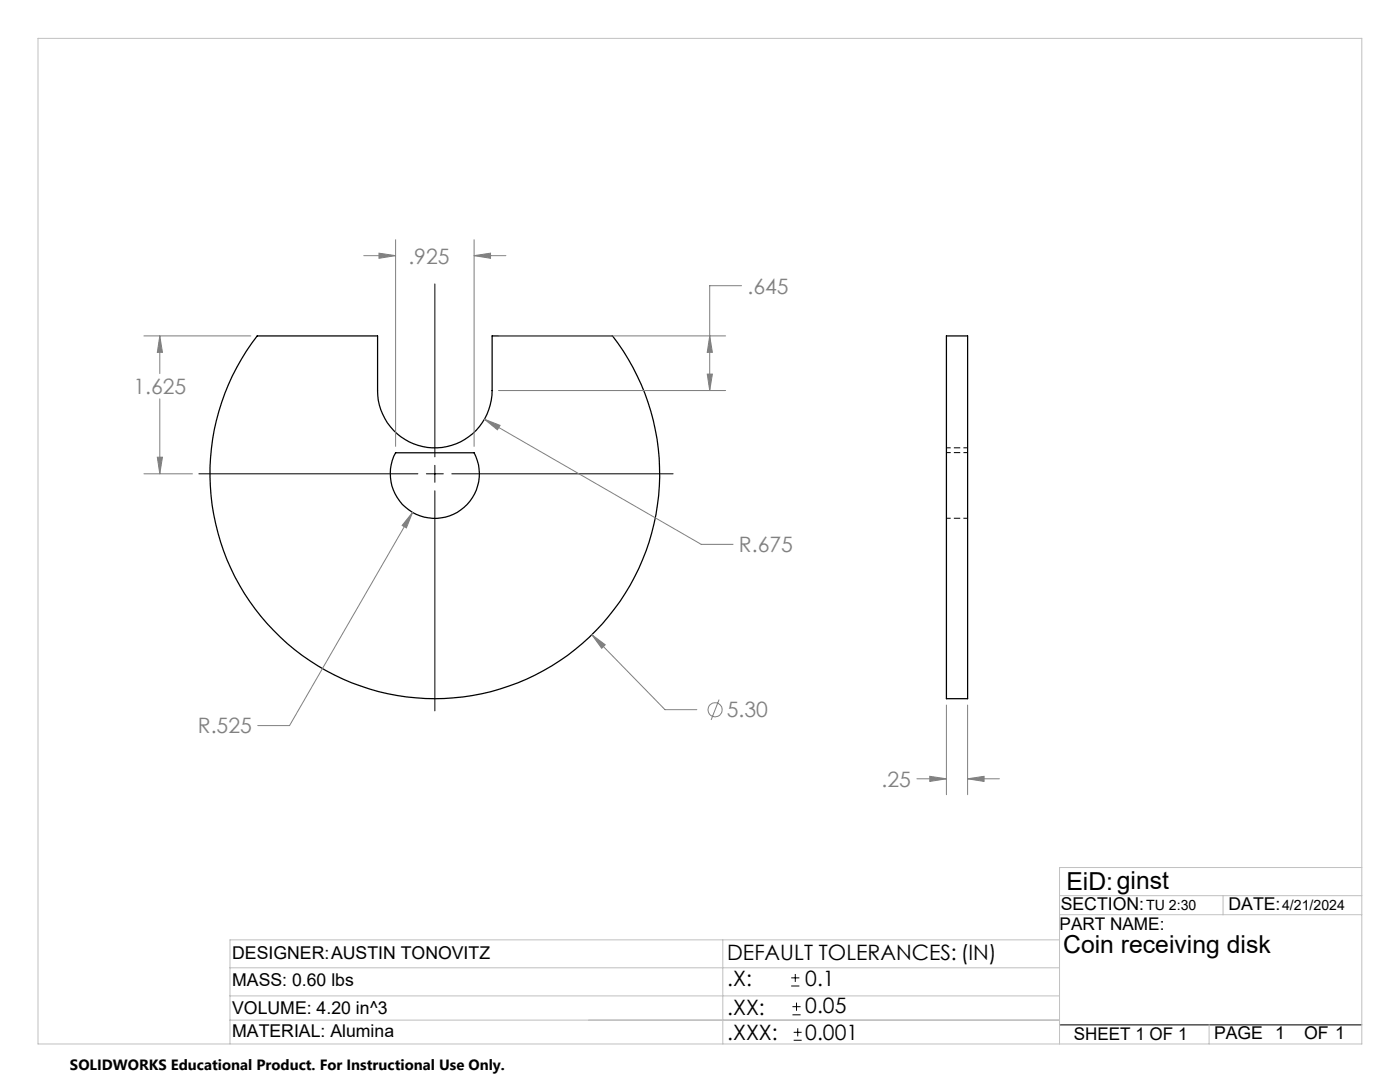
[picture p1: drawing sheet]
<svg xmlns="http://www.w3.org/2000/svg" width="279mm" height="216mm" viewBox="0 0 279 216" stroke-linecap="round" stroke-linejoin="round" font-family="sans-serif">
<path d="M51.3 67h24.1v10.9a11.4 11.4 0 0 0 11.4 11.5 11.4 11.4 0 0 0 11.4-11.5v-10.9h24a44.9 44.9 0 0 1-5 60.6 44.9 44.9 0 0 1-60.8 0 44.9 44.9 0 0 1-5.1-60.6zM188.9 67h4.2v72.4h-4.2zM79 90.3h15.6a8.9 8.9 0 0 1-7.8 13.1 8.9 8.9 0 0 1-7.8-13.1z" fill="none" stroke="#000" stroke-width=".25"/>
<path d="M188.9 89.4h4.2M193.1 90.3h-4.2M188.9 103.4h4.2" fill="none" stroke="#000" stroke-width=".2" stroke-dasharray="1.3 .6" stroke-dashoffset=".4" stroke-linecap="butt"/>
<g fill="none" stroke="#808080" stroke-width=".2">
<path d="M72.6 51h6.4M75.6 50.5l3.4 .5-3.4 .5zM79 47.8v41.3M94.6 51l3.3-.5v1zM94.6 47.8v41.3M94.6 51h6.4M148 57h-6.4v20.9M28.7 67h21.4M31.9 67l.5 3.3h-1zM31.9 67v7.5M31.9 79.6v14.9M99.5 77.9h45.3"/>
<path d="M99.5 67h45.3M141.1 74.6h1.1l-.6 3.3zM141.6 67l.6 3.3h-1.1zM28.7 94.5h9.7M31.4 91.2h1l-.5 3.3zM96.7 83.6l3.1 1.3-.5 .9zM96.7 83.6l43.2 25h6.4M82.3 102.2l-1.2 3.1-.8-.5zM82.3 102.2l-24.5 42.6h-6.4M118.1 126.6l2.7 2.1-.7 .7zM118.1 126.6l14.6 15h6.4M143.5 139.6l-1.6 4.1"/>
<path d="M183 155.4h5.9M185.6 154.9l3.3 .5-3.3 .5zM188.9 140.7v17.9M193.1 155.4l3.3-.5v1zM193.1 140.7v17.9M193.1 155.4h6.4"/>
<circle cx="142.7" cy="141.6" r="1.41"/>
</g>
<g fill="none" stroke="#000" stroke-width=".2">
<path d="M86.8 56.7v34.5M39.7 94.5h43.7M85.1 94.5h3.4M86.8 92.9v3.3M86.8 97.9v44M90.2 94.5h44.1M157.9 196.7h1.6M157.9 195.1h1.6M158.7 194.3v1.6M158.2 202.5h1.6M158.2 200.9h1.6M158.4 207.6h1.6"/>
<path d="M158.4 206h1.6M159 200.1v1.6M159.2 205.2v1.6M211.5 204.5h60.3"/>
</g>
<path d="M7.6 7.7h264.2v200.6h-264.2zM211.5 178.7h60.3M244.1 178.7v3.8M271.8 173.1h-60.3v35.2M45.9 193.1h165.6M45.9 198.7h165.6M144.3 187.5v20.8M211.5 182.5h60.3M211.5 187.5h-165.6v20.8M45.9 203.6h165.6M241.3 204.5v3.8" fill="none" stroke="#c0c0c0" stroke-width=".2"/>
<path d="M75.6 50.5l3.4 .5-3.4 .5zM94.6 51l3.3-.5v1zM118.1 126.6l2 2.8 .7-.7zM82.3 102.2l-2 2.6 .8 .5zM96.7 83.6l2.6 2.2 .5-.9zM141.1 74.6h1.1l-.6 3.3zM141.6 67l.6 3.3h-1.1zM31.4 91.2h1l-.5 3.3zM31.9 67l.5 3.3h-1zM185.6 154.9l3.3 .5-3.3 .5zM193.1 155.4l3.3-.5v1z" fill="#808080"/>
<g font-size="4.9">
<text x="212.8" y="177.6">EiD:ginst</text>
<text x="212.2" y="190.1">Coin receiving disk</text>
</g>
<g font-size="4.2" fill="#808080">
<text x="81.5" y="52.6">.925</text>
<text x="149.2" y="58.6">.645</text>
<text x="26.6" y="78.7">1.625</text>
<text x="147.5" y="110.2">R.675</text>
<text x="145.1" y="143.2">5.30</text>
<text x="39.5" y="146.4">R.525</text>
<text x="176" y="157">.25</text>
</g>
<g font-size="4.2">
<text x="145.1" y="191.5">DEFAULT TOLERANCES: (IN)</text>
<text x="145.1" y="196.7">.X:</text>
<text x="160.7" y="196.7">0.1</text>
<text x="145.1" y="202.5">.XX:</text>
<text x="160.7" y="202.1">0.05</text>
<text x="145.1" y="207.6">.XXX:</text>
<text x="160.7" y="207.6">0.001</text>
</g>
<g font-size="3.5">
<text x="211.5" y="185.6">PART NAME:</text>
<text x="211.7" y="181.7">SECTION:</text>
<text x="245.2" y="181.6">DATE:</text>
<text x="46.3" y="191.4">DESIGNER:AUSTIN TONOVITZ</text>
<text x="46.3" y="196.7">MASS: 0.60 lbs</text>
<text x="46.3" y="202.4">VOLUME: 4.20 in^3</text>
<text x="46.3" y="206.9">MATERIAL: Alumina</text>
<text x="214.3" y="207.5">SHEET 1 OF 1</text>
<text x="242.3" y="207.4">PAGE 1</text>
<text x="260.3" y="207.3">OF 1</text>
</g>
<text font-size="3" x="14" y="213.5">SOLIDWORKS Educational Product. For Instructional Use Only.</text>
<g font-size="2.8">
<text x="228.7" y="181.6">TU 2:30</text>
<text x="255.9" y="181.6">4/21/2024</text>
</g>
</svg>
